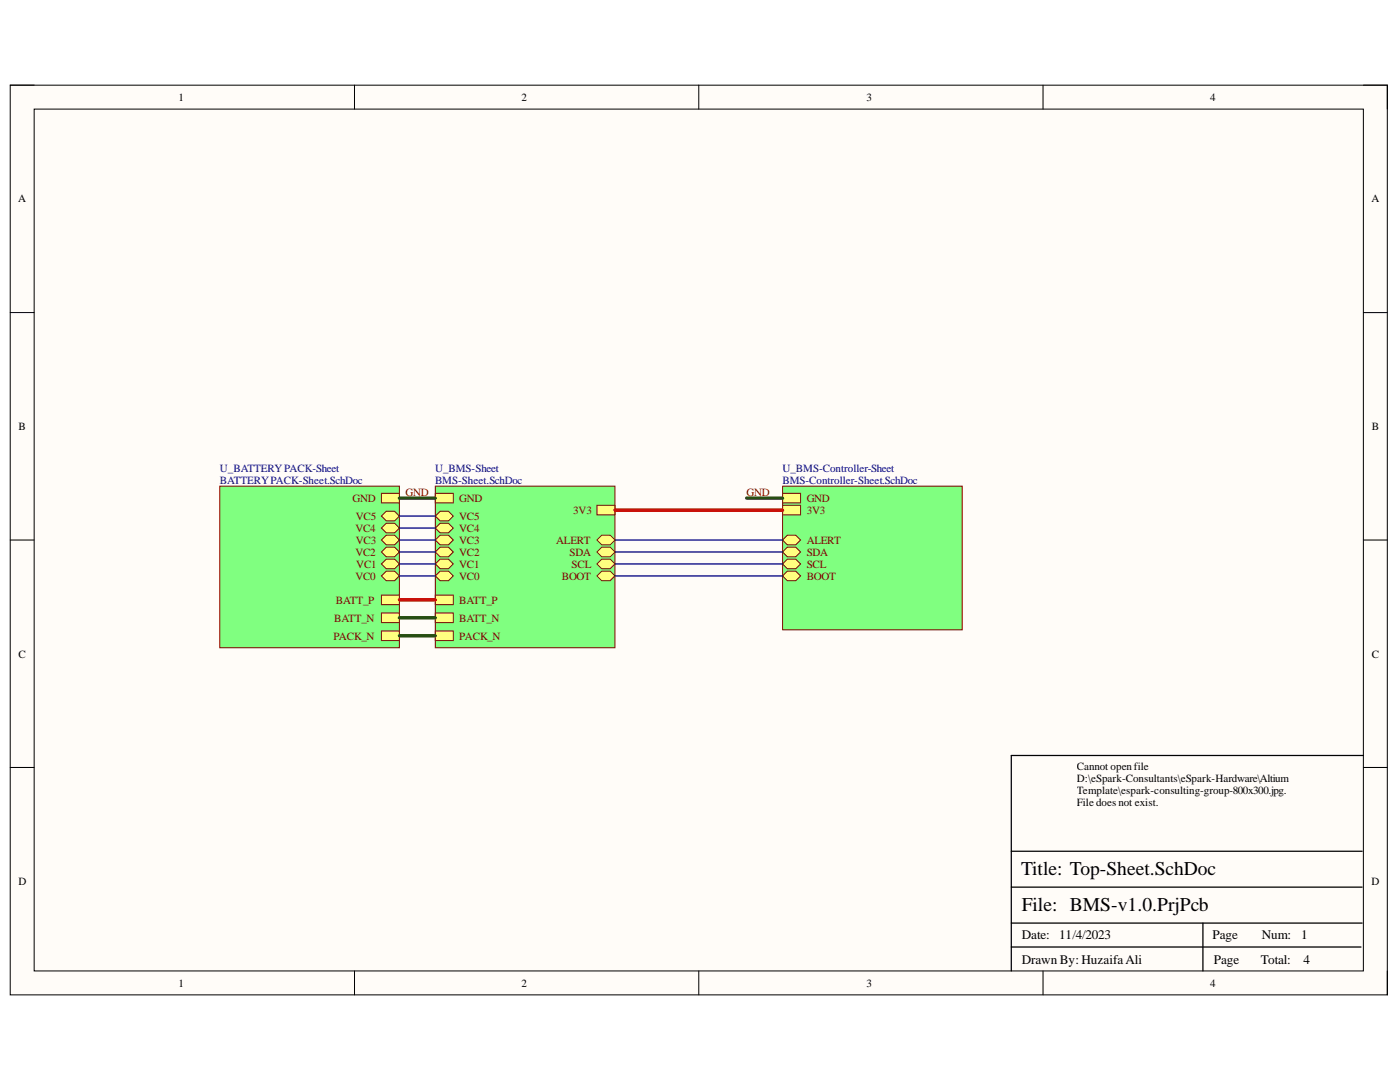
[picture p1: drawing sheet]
<svg xmlns="http://www.w3.org/2000/svg" width="279mm" height="216mm" viewBox="0 0 279 216" stroke-linecap="round" stroke-linejoin="round" font-family="sans-serif">
<path d="M2 17h274.9v181.5h-274.9z" fill-rule="evenodd" fill="#fffcf8"/>
<path d="M2 17h274.9v181.5h-274.9z" fill="none" stroke="#000" stroke-width=".2"/>
<path d="M6.8 21.8h265.3v171.9h-265.3z" fill-rule="evenodd" fill="#fffcf8"/>
<g fill="none" stroke="#000" stroke-width=".2">
<path d="M2 17h4.8M70.7 17v4.8M139.5 17v4.8M208.2 17v4.8M272.1 17h4.8v4.8M6.8 21.8h265.3v171.9h-265.3zM2 62.4h4.8M272.1 62.4h4.8M2 107.8h4.8M272.1 107.8h4.8M2 153.1h4.8M272.1 153.1h4.8"/>
<path d="M70.7 193.7v4.8M139.5 193.7v4.8M208.2 193.7v4.8M276.9 193.7v4.8"/>
</g>
<path d="M272.1 150.7h-70.3v43M201.8 177h70M201.8 169.9h70M201.8 189h69.8M201.8 184.2h70M240.1 184.2v9.5" fill="none" stroke="#000" stroke-width=".25"/>
<path d="M86.9 97h35.8v32.3h-35.8z" fill-rule="evenodd" fill="#80ff80"/>
<path d="M86.9 97h35.8v32.3h-35.8z" fill="none" stroke="#800000" stroke-width=".2"/>
<path d="M119.1 100.8h3.6v1.9h-3.6z" fill-rule="evenodd" fill="#ffff80"/>
<path d="M119.1 100.8h3.6v1.9h-3.6z" fill="none" stroke="#800000" stroke-width=".2"/>
<path d="M119.1 107.8l1-1h1.7l.9 1-.9 .9h-1.7z" fill-rule="evenodd" fill="#ffff80"/>
<path d="M119.1 107.8l1-1h1.7l.9 1-.9 .9h-1.7z" fill="none" stroke="#800000" stroke-width=".2"/>
<path d="M119.1 114.9l1-.9h1.7l.9 .9-.9 1h-1.7z" fill-rule="evenodd" fill="#ffff80"/>
<path d="M119.1 114.9l1-.9h1.7l.9 .9-.9 1h-1.7z" fill="none" stroke="#800000" stroke-width=".2"/>
<path d="M119.1 110.1l1-.9h1.7l.9 .9-.9 1h-1.7z" fill-rule="evenodd" fill="#ffff80"/>
<path d="M119.1 110.1l1-.9h1.7l.9 .9-.9 1h-1.7z" fill="none" stroke="#800000" stroke-width=".2"/>
<path d="M119.1 112.5l1-.9h1.7l.9 .9-.9 1h-1.7z" fill-rule="evenodd" fill="#ffff80"/>
<path d="M119.1 112.5l1-.9h1.7l.9 .9-.9 1h-1.7z" fill="none" stroke="#800000" stroke-width=".2"/>
<path d="M86.9 114.9l.9-.9h1.7l1 .9-1 1h-1.7z" fill-rule="evenodd" fill="#ffff80"/>
<path d="M86.9 114.9l.9-.9h1.7l1 .9-1 1h-1.7z" fill="none" stroke="#800000" stroke-width=".2"/>
<path d="M86.9 112.5l.9-.9h1.7l1 .9-1 1h-1.7z" fill-rule="evenodd" fill="#ffff80"/>
<path d="M86.9 112.5l.9-.9h1.7l1 .9-1 1h-1.7z" fill="none" stroke="#800000" stroke-width=".2"/>
<path d="M86.9 110.1l.9-.9h1.7l1 .9-1 1h-1.7z" fill-rule="evenodd" fill="#ffff80"/>
<path d="M86.9 110.1l.9-.9h1.7l1 .9-1 1h-1.7z" fill="none" stroke="#800000" stroke-width=".2"/>
<path d="M86.9 107.8l.9-1h1.7l1 1-1 .9h-1.7z" fill-rule="evenodd" fill="#ffff80"/>
<path d="M86.9 107.8l.9-1h1.7l1 1-1 .9h-1.7z" fill="none" stroke="#800000" stroke-width=".2"/>
<path d="M86.9 105.4l.9-1h1.7l1 1-1 .9h-1.7z" fill-rule="evenodd" fill="#ffff80"/>
<path d="M86.9 105.4l.9-1h1.7l1 1-1 .9h-1.7z" fill="none" stroke="#800000" stroke-width=".2"/>
<path d="M86.9 103l.9-1h1.7l1 1-1 .9h-1.7z" fill-rule="evenodd" fill="#ffff80"/>
<path d="M86.9 103l.9-1h1.7l1 1-1 .9h-1.7z" fill="none" stroke="#800000" stroke-width=".2"/>
<path d="M86.9 118.7h3.6v2h-3.6z" fill-rule="evenodd" fill="#ffff80"/>
<path d="M86.9 118.7h3.6v2h-3.6z" fill="none" stroke="#800000" stroke-width=".2"/>
<path d="M86.9 122.3h3.6v1.9h-3.6z" fill-rule="evenodd" fill="#ffff80"/>
<path d="M86.9 122.3h3.6v1.9h-3.6z" fill="none" stroke="#800000" stroke-width=".2"/>
<path d="M86.9 125.9h3.6v1.9h-3.6z" fill-rule="evenodd" fill="#ffff80"/>
<path d="M86.9 125.9h3.6v1.9h-3.6z" fill="none" stroke="#800000" stroke-width=".2"/>
<path d="M86.9 98.4h3.6v2h-3.6z" fill-rule="evenodd" fill="#ffff80"/>
<path d="M86.9 98.4h3.6v2h-3.6z" fill="none" stroke="#800000" stroke-width=".2"/>
<path d="M156.2 97h35.8v28.7h-35.8z" fill-rule="evenodd" fill="#80ff80"/>
<path d="M156.2 97h35.8v28.7h-35.8z" fill="none" stroke="#800000" stroke-width=".2"/>
<path d="M156.2 98.4h3.6v2h-3.6z" fill-rule="evenodd" fill="#ffff80"/>
<path d="M156.2 98.4h3.6v2h-3.6z" fill="none" stroke="#800000" stroke-width=".2"/>
<path d="M156.2 100.8h3.6v1.9h-3.6z" fill-rule="evenodd" fill="#ffff80"/>
<path d="M156.2 100.8h3.6v1.9h-3.6z" fill="none" stroke="#800000" stroke-width=".2"/>
<path d="M156.2 107.8l.9-1h1.7l1 1-1 .9h-1.7z" fill-rule="evenodd" fill="#ffff80"/>
<path d="M156.2 107.8l.9-1h1.7l1 1-1 .9h-1.7z" fill="none" stroke="#800000" stroke-width=".2"/>
<path d="M156.2 110.1l.9-.9h1.7l1 .9-1 1h-1.7z" fill-rule="evenodd" fill="#ffff80"/>
<path d="M156.2 110.1l.9-.9h1.7l1 .9-1 1h-1.7z" fill="none" stroke="#800000" stroke-width=".2"/>
<path d="M156.2 112.5l.9-.9h1.7l1 .9-1 1h-1.7z" fill-rule="evenodd" fill="#ffff80"/>
<path d="M156.2 112.5l.9-.9h1.7l1 .9-1 1h-1.7z" fill="none" stroke="#800000" stroke-width=".2"/>
<path d="M156.2 114.9l.9-.9h1.7l1 .9-1 1h-1.7z" fill-rule="evenodd" fill="#ffff80"/>
<path d="M156.2 114.9l.9-.9h1.7l1 .9-1 1h-1.7z" fill="none" stroke="#800000" stroke-width=".2"/>
<path d="M43.9 97h35.8v32.3h-35.8z" fill-rule="evenodd" fill="#80ff80"/>
<path d="M43.9 97h35.8v32.3h-35.8z" fill="none" stroke="#800000" stroke-width=".2"/>
<path d="M76.1 118.7h3.6v2h-3.6z" fill-rule="evenodd" fill="#ffff80"/>
<path d="M76.1 118.7h3.6v2h-3.6z" fill="none" stroke="#800000" stroke-width=".2"/>
<path d="M76.1 114.9l1-.9h1.7l.9 .9-.9 1h-1.7z" fill-rule="evenodd" fill="#ffff80"/>
<path d="M76.1 114.9l1-.9h1.7l.9 .9-.9 1h-1.7z" fill="none" stroke="#800000" stroke-width=".2"/>
<path d="M76.1 122.3h3.6v1.9h-3.6z" fill-rule="evenodd" fill="#ffff80"/>
<path d="M76.1 122.3h3.6v1.9h-3.6z" fill="none" stroke="#800000" stroke-width=".2"/>
<path d="M76.1 112.5l1-.9h1.7l.9 .9-.9 1h-1.7z" fill-rule="evenodd" fill="#ffff80"/>
<path d="M76.1 112.5l1-.9h1.7l.9 .9-.9 1h-1.7z" fill="none" stroke="#800000" stroke-width=".2"/>
<path d="M76.1 110.1l1-.9h1.7l.9 .9-.9 1h-1.7z" fill-rule="evenodd" fill="#ffff80"/>
<path d="M76.1 110.1l1-.9h1.7l.9 .9-.9 1h-1.7z" fill="none" stroke="#800000" stroke-width=".2"/>
<path d="M76.1 107.8l1-1h1.7l.9 1-.9 .9h-1.7z" fill-rule="evenodd" fill="#ffff80"/>
<path d="M76.1 107.8l1-1h1.7l.9 1-.9 .9h-1.7z" fill="none" stroke="#800000" stroke-width=".2"/>
<path d="M76.1 105.4l1-1h1.7l.9 1-.9 .9h-1.7z" fill-rule="evenodd" fill="#ffff80"/>
<path d="M76.1 105.4l1-1h1.7l.9 1-.9 .9h-1.7z" fill="none" stroke="#800000" stroke-width=".2"/>
<path d="M76.1 103l1-1h1.7l.9 1-.9 .9h-1.7z" fill-rule="evenodd" fill="#ffff80"/>
<path d="M76.1 103l1-1h1.7l.9 1-.9 .9h-1.7z" fill="none" stroke="#800000" stroke-width=".2"/>
<path d="M76.1 125.9h3.6v1.9h-3.6z" fill-rule="evenodd" fill="#ffff80"/>
<path d="M76.1 125.9h3.6v1.9h-3.6z" fill="none" stroke="#800000" stroke-width=".2"/>
<path d="M76.1 98.4h3.6v2h-3.6z" fill-rule="evenodd" fill="#ffff80"/>
<path d="M76.1 98.4h3.6v2h-3.6z" fill="none" stroke="#800000" stroke-width=".2"/>
<path d="M79.7 119.7h7.2M122.7 101.8h33.5" fill="none" stroke="#f00" stroke-width=".68"/>
<path d="M79.7 107.8h7.2M79.7 110.1h7.2M79.7 112.5h7.2M79.7 114.9h7.2M79.7 103h7.2M79.7 105.4h7.2M122.7 107.8h33.5M122.7 110.1h33.5M122.7 112.5h33.5M122.7 114.9h33.5" fill="none" stroke="#000080" stroke-width=".25"/>
<path d="M79.7 99.4h7.2M149 99.4h7.2M79.7 123.3h7.2M79.7 126.9h7.2" fill="none" stroke="#274e13" stroke-width=".68"/>
<g font-size="3.9">
<text x="203.8" y="174.5">Title: Top-Sheet.SchDoc</text>
<text x="203.9" y="181.7">File: BMS-v1.0.PrjPcb</text>
</g>
<g font-size="2.6">
<text x="203.9" y="187.4">Date:</text>
<text x="211.4" y="187.4">11/4/2023</text>
<text x="242" y="187.4">Page</text>
<text x="251.8" y="187.4">Num:</text>
<text x="259.7" y="187.4">1</text>
<text x="203.9" y="192.3">Drawn By: HuzaifaAli</text>
<text x="242.2" y="192.3">Page</text>
<text x="251.6" y="192.3">Total:</text>
<text x="260.2" y="192.3">4</text>
</g>
<g font-size="2.2">
<text x="35.6" y="20.1">1</text>
<text x="104.1" y="20.1">2</text>
<text x="172.9" y="20.1">3</text>
<text x="241.5" y="20.1">4</text>
<text x="3.6" y="40.4">A</text>
<text x="273.7" y="40.4">A</text>
<text x="3.7" y="85.8">B</text>
<text x="273.8" y="85.8">B</text>
<text x="3.7" y="131.2">C</text>
<text x="273.8" y="131.2">C</text>
<text x="214.9" y="153.6">Cannot openfile</text>
<text x="214.9" y="156">D:\eSpark-Consultants\eSpark-Hardware\Altium</text>
<text x="214.9" y="158.5">Template\espark-consulting-group-800x300.jpg.</text>
<text x="214.9" y="160.8">File does not exist.</text>
<text x="3.7" y="176.6">D</text>
<text x="273.7" y="176.6">D</text>
<text x="35.6" y="196.9">1</text>
<text x="104.1" y="196.9">2</text>
<text x="172.9" y="196.9">3</text>
<text x="241.5" y="196.9">4</text>
</g>
<g font-size="2.2" fill="#000080">
<text x="43.9" y="94.1">U_BATTERYPACK-Sheet</text>
<text x="86.8" y="94.1">U_BMS-Sheet</text>
<text x="156.2" y="94.1">U_BMS-Controller-Sheet</text>
<text x="43.9" y="96.6">BATTERYPACK-Sheet.SchDoc</text>
<text x="86.8" y="96.6">BMS-Sheet.SchDoc</text>
<text x="156.2" y="96.6">BMS-Controller-Sheet.SchDoc</text>
</g>
<g font-size="2.2" fill="#800000">
<text x="70.3" y="100.1">GND</text>
<text x="80.9" y="99">GND</text>
<text x="91.7" y="100.1">GND</text>
<text x="149" y="99">GND</text>
<text x="161" y="100.1">GND</text>
<text x="70.9" y="106.1">VC4</text>
<text x="71" y="103.7">VC5</text>
<text x="91.7" y="106.1">VC4</text>
<text x="91.7" y="103.7">VC5</text>
<text x="114.4" y="102.5">3V3</text>
<text x="161" y="102.5">3V3</text>
<text x="70.9" y="110.9">VC2</text>
<text x="71" y="108.5">VC3</text>
<text x="71.1" y="113.3">VC1</text>
<text x="91.7" y="113.3">VC1</text>
<text x="91.7" y="110.9">VC2</text>
<text x="91.7" y="108.5">VC3</text>
<text x="111" y="108.5">ALERT</text>
<text x="113.6" y="110.9">SDA</text>
<text x="114.1" y="113.3">SCL</text>
<text x="161" y="108.5">ALERT</text>
<text x="161" y="110.9">SDA</text>
<text x="161" y="113.3">SCL</text>
<text x="70.9" y="115.7">VC0</text>
<text x="91.7" y="115.7">VC0</text>
<text x="112.1" y="115.7">BOOT</text>
<text x="161" y="115.7">BOOT</text>
<text x="66.7" y="124.1">BATT_N</text>
<text x="67.1" y="120.4">BATT_P</text>
<text x="91.7" y="120.4">BATT_P</text>
<text x="91.7" y="124.1">BATT_N</text>
<text x="66.5" y="127.6">PACK_N</text>
<text x="91.7" y="127.6">PACK_N</text>
</g>
</svg>
